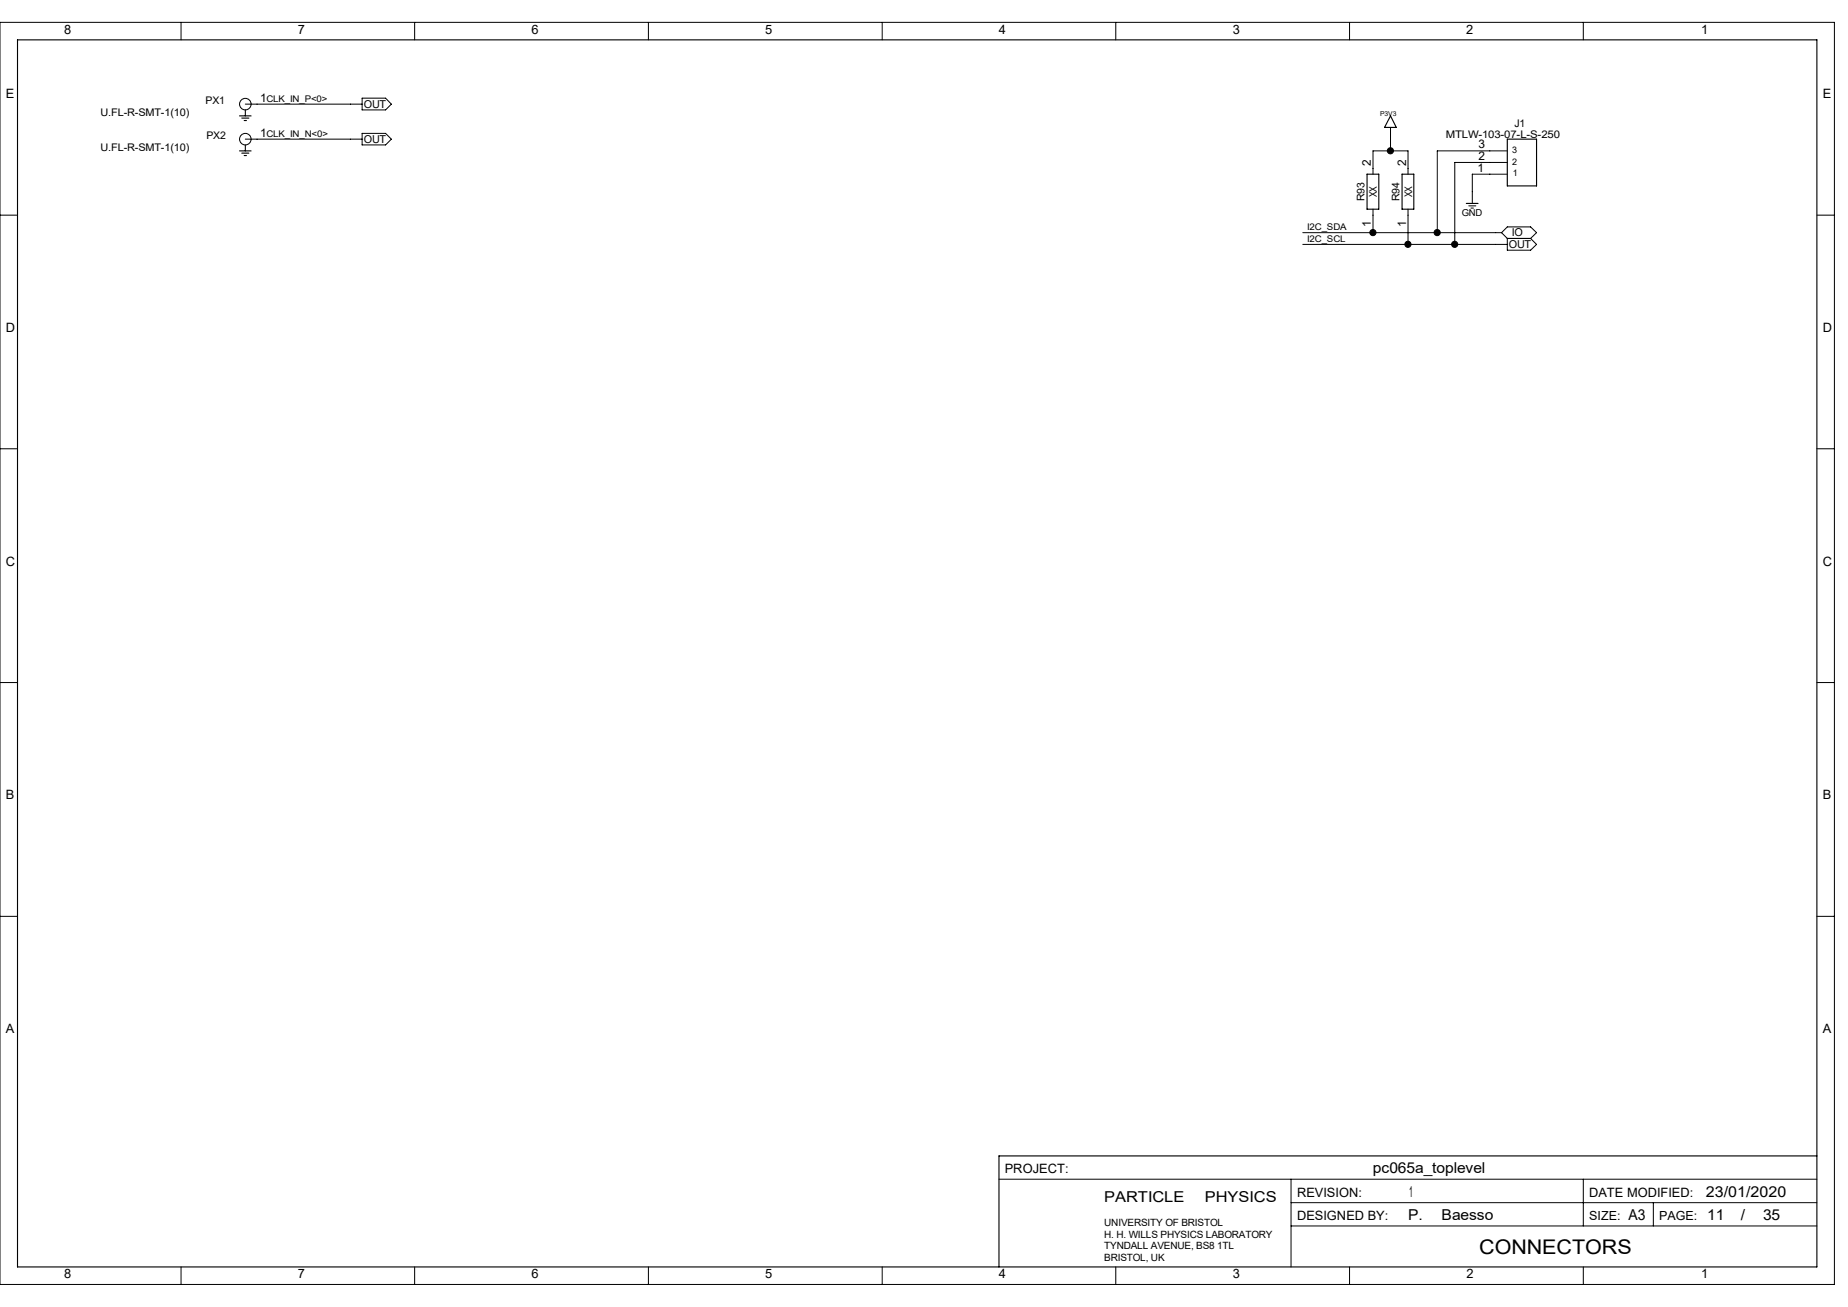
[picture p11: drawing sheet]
<svg xmlns="http://www.w3.org/2000/svg" width="420mm" height="297mm" viewBox="0 0 420 297" stroke-linecap="round" stroke-linejoin="round" font-family="sans-serif">
<g fill="none" stroke="#000" stroke-width=".25">
<path d="M4 9.1h408.9v278.8h-408.9zM54.4 26.3h2.7M54.4 34.3h2.7M54.9 26.8h1.7M54.9 34.8h1.7M55.5 27.4h.5M55.5 35.3h.5M55.8 25v1.3M55.8 32.9v1.4M310.7 39.6h2.7v7.9h-2.7zM316 26.3l1.3 2.7h-2.6zM318.6 39.6h2.7v7.9h-2.7z"/>
<path d="M342.6 31.6h6.6v10.6h-6.6zM333.2 46.2h2.7M412.9 262.7h-185.9v25.2"/>
</g>
<g fill="none" stroke="#000" stroke-width=".23">
<path d="M0 5.1h416.9v286.8h-416.9zM41.1 5.1v4M94.2 5.1v4M147.4 5.1v4M200.5 5.1v4M253.6 5.1v4M306.7 5.1v4M359.8 5.1v4M55.8 23.7h26.5M55.8 31.6h26.5M82.3 22.3h5.3l1.3 1.4-1.3 1.3h-5.3zM82.3 30.3h5.3l1.3 1.3-1.3 1.3h-5.3z"/>
<path d="M312 39.6v-5.3h8v5.3M316 29v5.3M342.6 39.6h-8v6.6M342.6 34.3h-16v18.6M342.6 36.9h-12v18.6M0 48.9h4M296.1 52.9h45.1M296.1 55.5h46.5M312 47.5v5.4M320 47.5v8M333.8 46.8h1.6M334.3 47.3h.6"/>
<path d="M341.2 52.9l1.4-1.3h5.3l1.3 1.3-1.3 1.3M341.2 52.9l1.4 1.3M342.6 54.2h5.3M342.6 54.2v2.7h5.3l1.3-1.4-1.3-1.3M412.9 48.9h4M0 102h4M412.9 102h4M0 155.1h4M412.9 155.1h4M0 208.2h4M412.9 208.2h4M227 268h185.9"/>
<path d="M293.4 273.3h119.5M293.4 268v19.9M293.4 278.6h119.5M359.8 268v10.6M375.8 273.3v5.3M41.1 287.9v4M94.2 287.9v4M147.4 287.9v4M200.5 287.9v4M253.6 287.9v4M306.7 287.9v4M359.8 287.9v4"/>
<circle cx="55.8" cy="23.7" r="1.31"/>
<circle cx="55.8" cy="31.6" r="1.31"/>
</g>
<g fill="#000" stroke="#000" stroke-width=".23">
<circle cx="316" cy="34.3" r=".7"/>
<circle cx="312" cy="52.9" r=".7"/>
<circle cx="320" cy="55.5" r=".7"/>
<circle cx="326.6" cy="52.9" r=".7"/>
<circle cx="330.6" cy="55.5" r=".7"/>
</g>
<text font-size="4.6" x="336.2" y="284.9">CONNECTORS</text>
<g font-size="3.4">
<text x="312" y="266.6">pc065a_toplevel</text>
<text x="251" y="273.3">PARTICLE</text>
<text x="273.8" y="273.3">PHYSICS</text>
<text x="320.3" y="271.9">1</text>
<text x="387.7" y="271.9">23/01/2020</text>
<text x="320" y="277.2">P.</text>
<text x="327.6" y="277.2">Baesso</text>
<text x="370.1" y="277.2">A3</text>
<text x="388" y="277.2">11</text>
<text x="395.6" y="277.2">/</text>
<text x="400.7" y="277.2">35</text>
</g>
<g font-size="2.9">
<text x="14.6" y="7.7">8</text>
<text x="67.7" y="7.7">7</text>
<text x="120.8" y="7.7">6</text>
<text x="173.9" y="7.7">5</text>
<text x="227" y="7.7">4</text>
<text x="280.2" y="7.7">3</text>
<text x="333.2" y="7.7">2</text>
<text x="386.6" y="7.7">1</text>
<text x="1.3" y="22.3">E</text>
<text x="414.3" y="22.3">E</text>
<text x="1.3" y="75.4">D</text>
<text x="414.3" y="75.4">D</text>
<text x="1.3" y="128.6">C</text>
<text x="414.3" y="128.6">C</text>
<text x="1.3" y="181.7">B</text>
<text x="414.3" y="181.7">B</text>
<text x="1.3" y="234.8">A</text>
<text x="414.3" y="234.8">A</text>
<text x="228.3" y="266.7">PROJECT:</text>
<text x="294.8" y="271.9">REVISION:</text>
<text x="361.1" y="271.9">DATE MODIFIED:</text>
<text x="294.8" y="277.3">DESIGNED BY:</text>
<text x="14.6" y="290.5">8</text>
<text x="67.7" y="290.5">7</text>
<text x="120.8" y="290.5">6</text>
<text x="173.9" y="290.5">5</text>
<text x="227" y="290.5">4</text>
<text x="280.2" y="290.5">3</text>
<text x="333.3" y="290.5">2</text>
<text x="386.6" y="290.5">1</text>
</g>
<g font-size="2.8">
<text x="361.1" y="277.3">SIZE:</text>
<text x="377.1" y="277.3">PAGE:</text>
</g>
<g font-size="2.7">
<text x="59.1" y="23.1">1</text>
<text x="59.1" y="31.1">1</text>
<text x="336" y="33.7">3</text>
<text x="311.6" y="37.7" transform="rotate(-90 311.6 37.7)">2</text>
<text x="319.5" y="37.7" transform="rotate(-90 319.5 37.7)">2</text>
<text x="335.8" y="39.1">1</text>
<text x="336" y="36.4">2</text>
<text x="311.6" y="51.7" transform="rotate(-90 311.6 51.7)">1</text>
<text x="319.5" y="51.7" transform="rotate(-90 319.5 51.7)">1</text>
</g>
<g font-size="2.5">
<text x="82.7" y="24.5">OUT</text>
<text x="82.7" y="32.5">OUT</text>
<text x="343.6" y="53.6">IO</text>
<text x="342.9" y="56.4">OUT</text>
</g>
<g font-size="2.4">
<text x="46.7" y="23.7">PX1</text>
<text x="22.9" y="26.3">U.FL-R-SMT-1(10)</text>
<text x="344.2" y="29">J1</text>
<text x="22.9" y="34.3">U.FL-R-SMT-1(10)</text>
<text x="46.9" y="31.6">PX2</text>
<text x="328.6" y="31.4">MTLW-103-07-L-S-250</text>
<text x="310.1" y="45.7" transform="rotate(-90 310.1 45.7)">R93</text>
<text x="312.9" y="44.8" transform="rotate(-90 312.9 44.8)">XX</text>
<text x="318.1" y="45.7" transform="rotate(-90 318.1 45.7)">R94</text>
<text x="320.9" y="44.8" transform="rotate(-90 320.9 44.8)">XX</text>
</g>
<g font-size="2.3">
<text x="251" y="278.6">UNIVERSITY OF BRISTOL</text>
<text x="251" y="281.2">H. H. WILLS PHYSICS LABORATORY</text>
<text x="251" y="283.9">TYNDALL AVENUE, BS8 1TL</text>
<text x="251" y="286.5">BRISTOL, UK</text>
</g>
<text font-size="2.2" x="332.2" y="49.1">GND</text>
<g font-size="2.1">
<text x="60.5" y="23.1">CLK_IN_P&lt;0&gt;</text>
<text x="60.5" y="31.1">CLK_IN_N&lt;0&gt;</text>
<text x="297" y="52.3">I2C_SDA</text>
<text x="297" y="55">I2C_SCL</text>
</g>
<g font-size="2">
<text x="343.7" y="34.8">3</text>
<text x="343.7" y="37.4">2</text>
<text x="343.8" y="40.1">1</text>
</g>
<text font-size="1.5" x="313.6" y="26.3">P3V3</text>
</svg>
